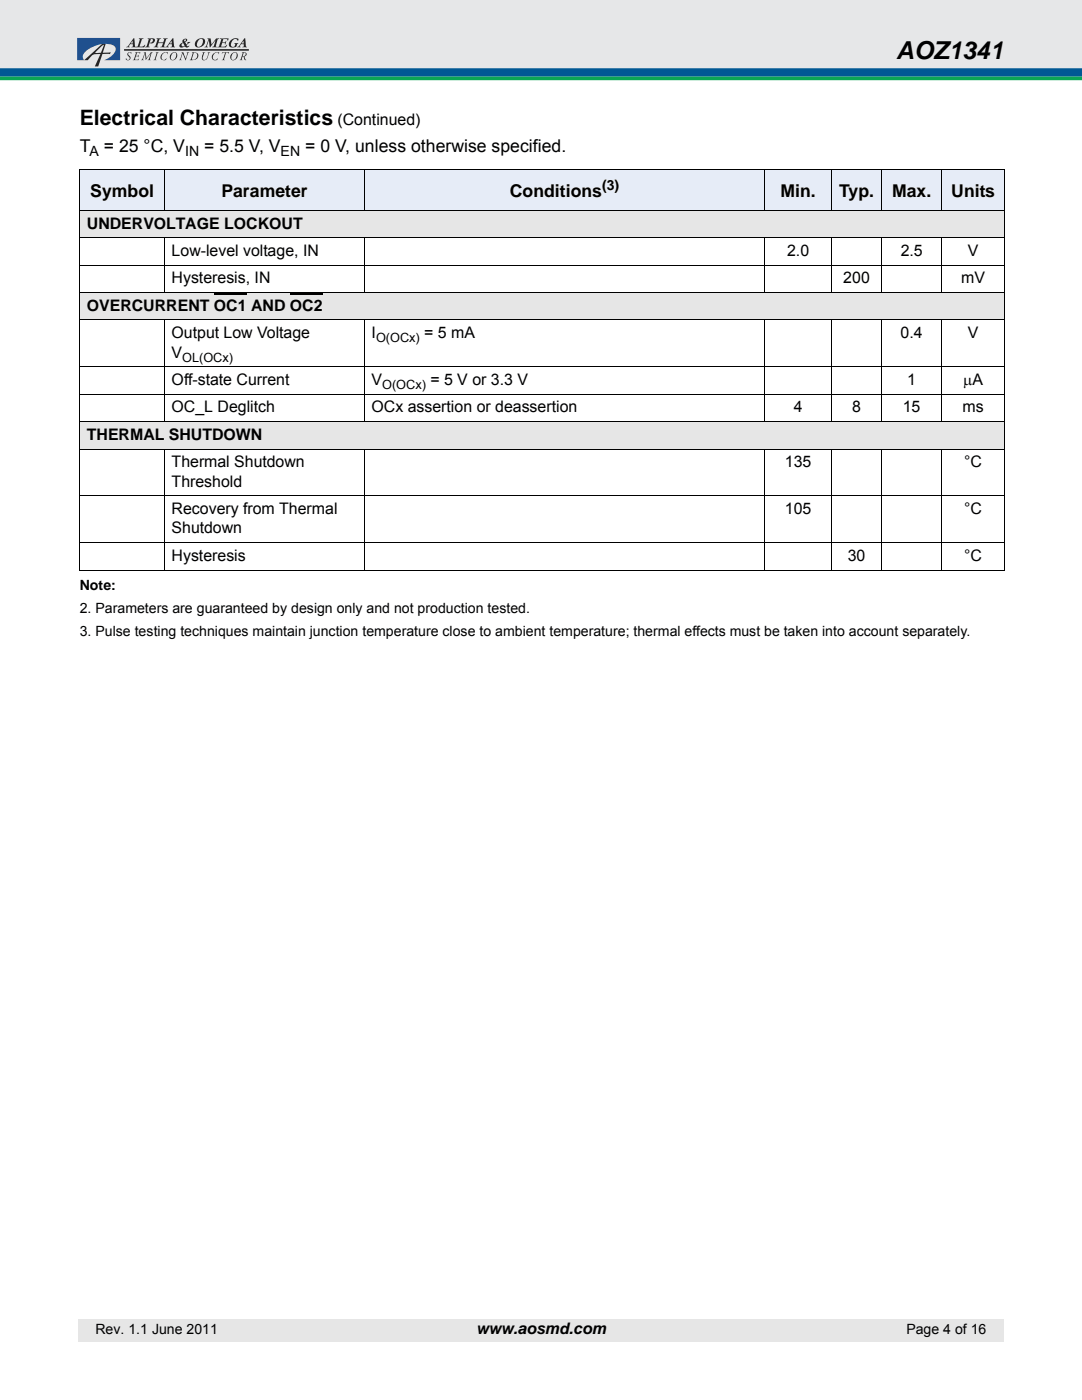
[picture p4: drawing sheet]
<svg xmlns="http://www.w3.org/2000/svg" width="216mm" height="279mm" viewBox="0 0 216 279" stroke-linecap="round" stroke-linejoin="round" font-family="sans-serif">
<path d="M0 14.4h215.9" fill="none" stroke="#005894" stroke-width="1.8" stroke-linecap="butt"/>
<path d="M-.1 -.1h216v13.7h-216z" fill="#e6e7e8"/>
<g fill="#252425">
<path d="M27.7 7.6h.9a1.05 1.05 0 0 0-.5 1l-.3 .7h.7l.5-.4-.2 .5h-1.7l.3-.1a2.09 2.09 0 0 0 .4-1.5z"/>
<path d="M29.5 7.6l1.3 .1a.63 .63 0 0 1-.1 .8 .63 .63 0 0 1-.8 .1l.6-.3-.1-.5h-.3l-.5 1.5h.3v.1l-.9 .1 .1-.2a1.91 1.91 0 0 0 .6-1.5l-.3-.1z"/>
<path d="M31.3 7.7h.9l-.4 .1-.1 .7 .9-.1 .2-.6-.2-.1h.9l-.4 .2-.4 1.4 .2 .1h-.9l.3-.1 .2-.7h-.1h-.8l-.2 .7 .2 .1h-.9l.3-.1 .3-1 .1-.5z"/>
<path d="M41.4 7.7h.6l.2 1.2 .9-1.2h.7l-.4 .2-.4 1.4 .2 .2-.9-.1 .4-.2 .3-1.2-1.1 1.5h-.1l-.1-1.5-.4 1.2 .2 .3h-.7l.4-.4 .3-1 .1-.3z"/>
<path d="M43.9 7.7h1.7l-.1 .4-.2-.3h-.7l-.3 .7h.5l.4-.3-.2 .7-.2-.3h-.5l-.1 .7a1.17 1.17 0 0 0 1.1-.4l-.2 .6h-1.7a1.63 1.63 0 0 0 .7-1.5l.1-.2h-.3z"/>
<path d="M45.9 8.1a1.31 1.31 0 0 1 1.7-.3l-.2 .3a.46 .46 0 0 0-.7-.3 .96 .96 0 0 0-.5 1.5l.2 .1a.49 .49 0 0 0 .6-.6l-.2-.2h.8l-.2 .1a.91 .91 0 0 1-.8 .9 .91 .91 0 0 1-.9-.7z"/>
<path d="M25.6 10.5h.7l-.2 .3-.1-.3-.4 .2v.2l.4 .4 .1 .3-.4 .4h-.3l-.3-.1 .1-.3a.35 .35 0 0 0 .3 .3 .35 .35 0 0 0 .4-.3l-.1-.2a.54 .54 0 0 1-.2-.9z"/>
<path d="M27 10.4h1l-.1 .4-.1-.3h-.5l-.1 .6 .5-.1-.1 .4-.1-.2h-.4l-.1 .4-.1 .2 .2 .1h.4l.2-.2-.1 .3h-1.1l.3-.2 .3-1.2z"/>
<path d="M28.7 10.4h.4l.1 1.2 .9-1.2h.4l-.2 .2-.3 1-.1 .3 .2 .1h-.6a1.41 1.41 0 0 0 .5-1.3l-.9 1.3-.2-1.3-.4 1.2 .2 .1h-.5l.2-.3 .4-1z"/>
<path d="M31.1 10.4l.6 .1-.2 .1-.4 1.1-.1 .2 .2 .1h-.6l.3-.2 .3-1.2z"/>
<path d="M32.3 10.8l.7-.4 .5 .1-.1 .3v-.2a.78 .78 0 0 0-1 .3 .78 .78 0 0 0 .2 1.1l.6-.3-.1 .3h-.6l-.3-.2-.2-.3z"/>
<path d="M36.2 10.4h.4l.5 1.3 .3-1.1-.2-.1h.5a1.11 1.11 0 0 0-.5 1.1l-.2 .4-.6-1.4-.3 1.3 .2 .1h-.6l.3-.2 .3-1v-.3z"/>
<path d="M40.4 10.4l.6 .1-.3 .1-.2 .7 .1 .6a.94 .94 0 0 0 .9-1.1l.1-.3-.2-.1h.5l-.3 .6a1.04 1.04 0 0 1-1.1 1 1.68 1.68 0 0 1 0-1.5z"/>
<path d="M42.4 10.9a1.12 1.12 0 0 1 1.4-.4l-.2 .3v-.2a.79 .79 0 0 0-1 .3 .79 .79 0 0 0 .3 1.1l.6-.4a.63 .63 0 0 1-.9 .4 .63 .63 0 0 1-.3-.8z"/>
<path d="M44.4 10.4h1.3l-.1 .4-.1-.3h-.4l-.4 1.4 .2 .1h-.6l.2-.2 .4-1.2-.4-.1-.2 .2z"/>
<path d="M26.7 7.6h.1l.1 1.4 .2 .5-.9-.1 .3-.2v-.4h-.5l-.3 .5h.2v.1l-.7 .1 .3-.3zM26.4 8.1l-.3 .6h.4z"/>
<path d="M34.4 7.6h.2l.1 1.6 .2 .3-.9-.1 .3-.1v-.5h-.5l-.3 .5 .2 .1-.7 .1 .3-.3zM34.2 8.1l-.3 .6h.4z"/>
<path d="M36.5 7.9a.45 .45 0 0 1 .5-.2 .45 .45 0 0 1 .4 .3l-.5 .4 .3 .5 .3-.3-.1-.2h.6l-.8 .6 .3 .2 .3-.1a.51 .51 0 0 1-.7 .4l-.2-.2-.5 .2h-.4l-.2-.2v-.3l.2-.3 .5-.2-.1-.3zM36.3 8.8v.4h.5l-.3-.6zM36.8 7.9a.18 .18 0 0 0 0 .3 .18 .18 0 0 0 .3-.1l-.1-.2z"/>
<path d="M39.1 8.1a1.11 1.11 0 0 1 1.8 0 1.29 1.29 0 0 1-1.8 1.2l-.2-.3v-.5zM39.8 7.9l-.5 .8a.43 .43 0 0 0 .1 .5 .43 .43 0 0 0 .5 .1l.5-.6a.59 .59 0 0 0-.3-1z"/>
<path d="M48.8 7.6h.1l.2 1.6 .1 .3-.9-.1 .3-.1v-.5h-.5l-.3 .5 .2 .1-.7 .1 .4-.3zM48.6 8.1l-.4 .6h.4z"/>
<path d="M34.1 10.8a.74 .74 0 0 1 1.2-.2 .91 .91 0 0 1-.2 1.1 .91 .91 0 0 1-1 .2l-.2-.4zM34.5 10.6l-.3 .5a.56 .56 0 0 0 .3 .9 1.02 1.02 0 0 0 .6-1.4l-.2-.1z"/>
<path d="M38.3 10.5a.86 .86 0 0 1 .9 .1 .86 .86 0 0 1 .3 .8 1.47 1.47 0 0 1-1.6 .6l.2-.1 .3-1.2zM38.7 10.5l-.4 1.3a.75 .75 0 0 0 .9-.2 .75 .75 0 0 0-.1-1z"/>
<path d="M46.1 10.8a.74 .74 0 0 1 1.2-.2 .92 .92 0 0 1-.1 1.1 .92 .92 0 0 1-1.1 .2l-.1-.4zM46.5 10.6a.91 .91 0 0 0-.1 1.4 .86 .86 0 0 0 .8-.6 .86 .86 0 0 0-.3-.9z"/>
<path d="M48.3 10.5l.5-.1 .3 .2 .1 .2-.1 .3-.3 .2 .3 .7-.3-.1-.3-.6-.3 .5 .2 .2h-.6l.2-.2 .4-1.2zM48.6 10.5l-.2 .6a.38 .38 0 0 0 .5-.1 .38 .38 0 0 0 0-.5z"/>
<path d="M19.3 10.2l1.5-1.3-.7 1.6h-1.1zM16.8 12h.7a2.09 2.09 0 0 1 1.8-1.2h.7l-1.1 2.5h.7l.8-2.5h1.5l.2-.4-1.6 .1 .6-1.8h-.6z"/>
</g>
<path d="M24.8 10h24.8" fill="none" stroke="#252425" stroke-width=".32"/>
<path d="M15.4 7.6h8.6v4.4h-3.2a3.5 3.5 0 0 0 2.3-2.1l-.1-.4a2.36 2.36 0 0 0-2.5-.7l-1.1 .2a5 5 0 0 0-2.8 1.9l-.1 .6 .3 .5h-1.4z" fill="#1e508f"/>
<path d="M0 15.6h215.9" fill="none" stroke="#0aa555" stroke-width=".71" stroke-linecap="butt"/>
<g fill="#e6e6e6">
<path d="M15.6 263.2h184.6v4.5h-184.6z"/>
<path d="M15.9 42h184.6v5.5h-184.6z"/>
<path d="M15.9 58.4h184.6v5.5h-184.6z"/>
</g>
<path d="M42.7 58.7h6.5M57.8 58.7h6.6" fill="none" stroke="#000" stroke-width=".34"/>
<path d="M15.9 84.2h184.6v5.4h-184.6z" fill="#e6e6e6"/>
<g fill="#e6ecf7">
<path d="M15.9 33.8h17v8.2h-17z"/>
<path d="M32.9 33.8h39.8v8.2h-39.8z"/>
<path d="M72.7 33.8h79.9v8.2h-79.9z"/>
<path d="M152.6 33.8h13.3v8.2h-13.3z"/>
<path d="M165.9 33.8h10v8.2h-10z"/>
<path d="M175.9 33.8h12v8.2h-12z"/>
<path d="M187.9 33.8h12.6v8.2h-12.6z"/>
</g>
<g fill="none" stroke="#000" stroke-width=".2">
<path d="M15.8 33.8h184.8M15.9 33.9v79.8M32.9 33.7v8.4M72.7 33.7v8.4M152.6 33.7v8.4M165.9 33.7v8.4M175.9 33.7v8.4M187.9 33.7v8.4M200.5 33.9v79.8M15.8 42h184.8M15.8 47.5h184.8M15.8 52.9h184.8"/>
<path d="M15.8 58.4h184.8M32.9 47.4v11.1M72.7 47.4v11.1M152.6 47.4v11.1M165.9 47.4v11.1M175.9 47.4v11.1M187.9 47.4v11.1M15.8 63.9h184.8M15.8 73.2h184.8M15.8 78.7h184.8M32.9 63.8v20.4M72.7 63.8v20.4"/>
<path d="M152.6 63.8v20.4M165.9 63.8v20.4M175.9 63.8v20.4M187.9 63.8v20.4M15.8 84.2h184.8M15.8 89.6h184.8M15.8 99h184.8M32.9 89.5v24.4M72.7 89.5v24.4M152.6 89.5v24.4M165.9 89.5v24.4M175.9 89.5v24.4"/>
<path d="M187.9 89.5v24.4M15.8 108.3h184.8M15.8 113.8h184.8"/>
</g>
<text font-size="4.9" x="178.8" y="11.7">AOZ1341</text>
<text font-size="4.2" x="15.9" y="25">Electrical Characteristics</text>
<g font-size="3.5">
<text x="15.9" y="30.3">T</text>
<text x="20.7" y="30.3">= 25 °C, V</text>
<text x="40.7" y="30.3">= 5.5 V, V</text>
<text x="60.9" y="30.3">= 0 V, unless otherwise specified.</text>
<text x="18" y="39.3">Symbol</text>
<text x="44.2" y="39.3">Parameter</text>
<text x="101.7" y="39.3">Conditions</text>
<text x="155.7" y="39.3">Min.</text>
<text x="167.4" y="39.3">Typ.</text>
<text x="178" y="39.3">Max.</text>
<text x="189.8" y="39.3">Units</text>
</g>
<g font-size="3.2">
<text x="67.4" y="25">(Continued)</text>
<text x="17.3" y="45.6">UNDERVOLTAGE LOCKOUT</text>
<text x="34.2" y="51.1">Low-level voltage, IN</text>
<text x="157.1" y="51.1">2.0</text>
<text x="179.7" y="51.1">2.5</text>
<text x="193.1" y="51.1">V</text>
<text x="34.2" y="56.5">Hysteresis, IN</text>
<text x="168.3" y="56.5">200</text>
<text x="191.8" y="56.5">mV</text>
<text x="17.3" y="62">OVERCURRENT OC1 AND OC2</text>
<text x="34.2" y="67.5">Output Low Voltage</text>
<text x="34.2" y="71.4">V</text>
<text x="74.1" y="67.5">I</text>
<text x="84.6" y="67.5">= 5 mA</text>
<text x="179.7" y="67.5">0.4</text>
<text x="193.1" y="67.5">V</text>
<text x="34.2" y="76.8">Off-state Current</text>
<text x="74.1" y="76.8">V</text>
<text x="85.9" y="76.8">= 5 V or 3.3 V</text>
<text x="181" y="76.8">1</text>
<text x="192.2" y="76.8">μA</text>
<text x="34.2" y="82.3">OC_L Deglitch</text>
<text x="74.1" y="82.3">OCx assertion or deassertion</text>
<text x="158.4" y="82.3">4</text>
<text x="170.1" y="82.3">8</text>
<text x="180.2" y="82.3">15</text>
<text x="192.1" y="82.3">ms</text>
<text x="17.3" y="87.8">THERMAL SHUTDOWN</text>
<text x="34.2" y="93.2">Thermal Shutdown</text>
<text x="156.6" y="93.2">135</text>
<text x="192.4" y="93.2">°C</text>
<text x="34.2" y="97.1">Threshold</text>
<text x="34.2" y="102.6">Recovery from Thermal</text>
<text x="34.2" y="106.5">Shutdown</text>
<text x="156.6" y="102.6">105</text>
<text x="192.4" y="102.6">°C</text>
<text x="34.2" y="111.9">Hysteresis</text>
<text x="169.2" y="111.9">30</text>
<text x="192.4" y="111.9">°C</text>
<text x="95" y="266.2">www.aosmd.com</text>
</g>
<g font-size="2.8">
<text x="17.9" y="31.2">A</text>
<text x="36.9" y="31.2">IN</text>
<text x="56" y="31.2">EN</text>
<text x="120.1" y="37.9">(3)</text>
<text x="15.9" y="117.8">Note:</text>
<text x="15.9" y="122.4">2. Parameters are guaranteed by design only and not production tested.</text>
<text x="15.9" y="127">3. Pulse testing techniques maintain junction temperature close to ambient temperature; thermal effects must be taken into account separately.</text>
<text x="19" y="266.2">Rev. 1.1 June 2011</text>
<text x="180.8" y="266.2">Page 4 of 16</text>
</g>
<g font-size="2.5">
<text x="75" y="68.3">O(OCx)</text>
<text x="36.4" y="72.2">OL(OCx)</text>
<text x="76.3" y="77.6">O(OCx)</text>
</g>
</svg>
